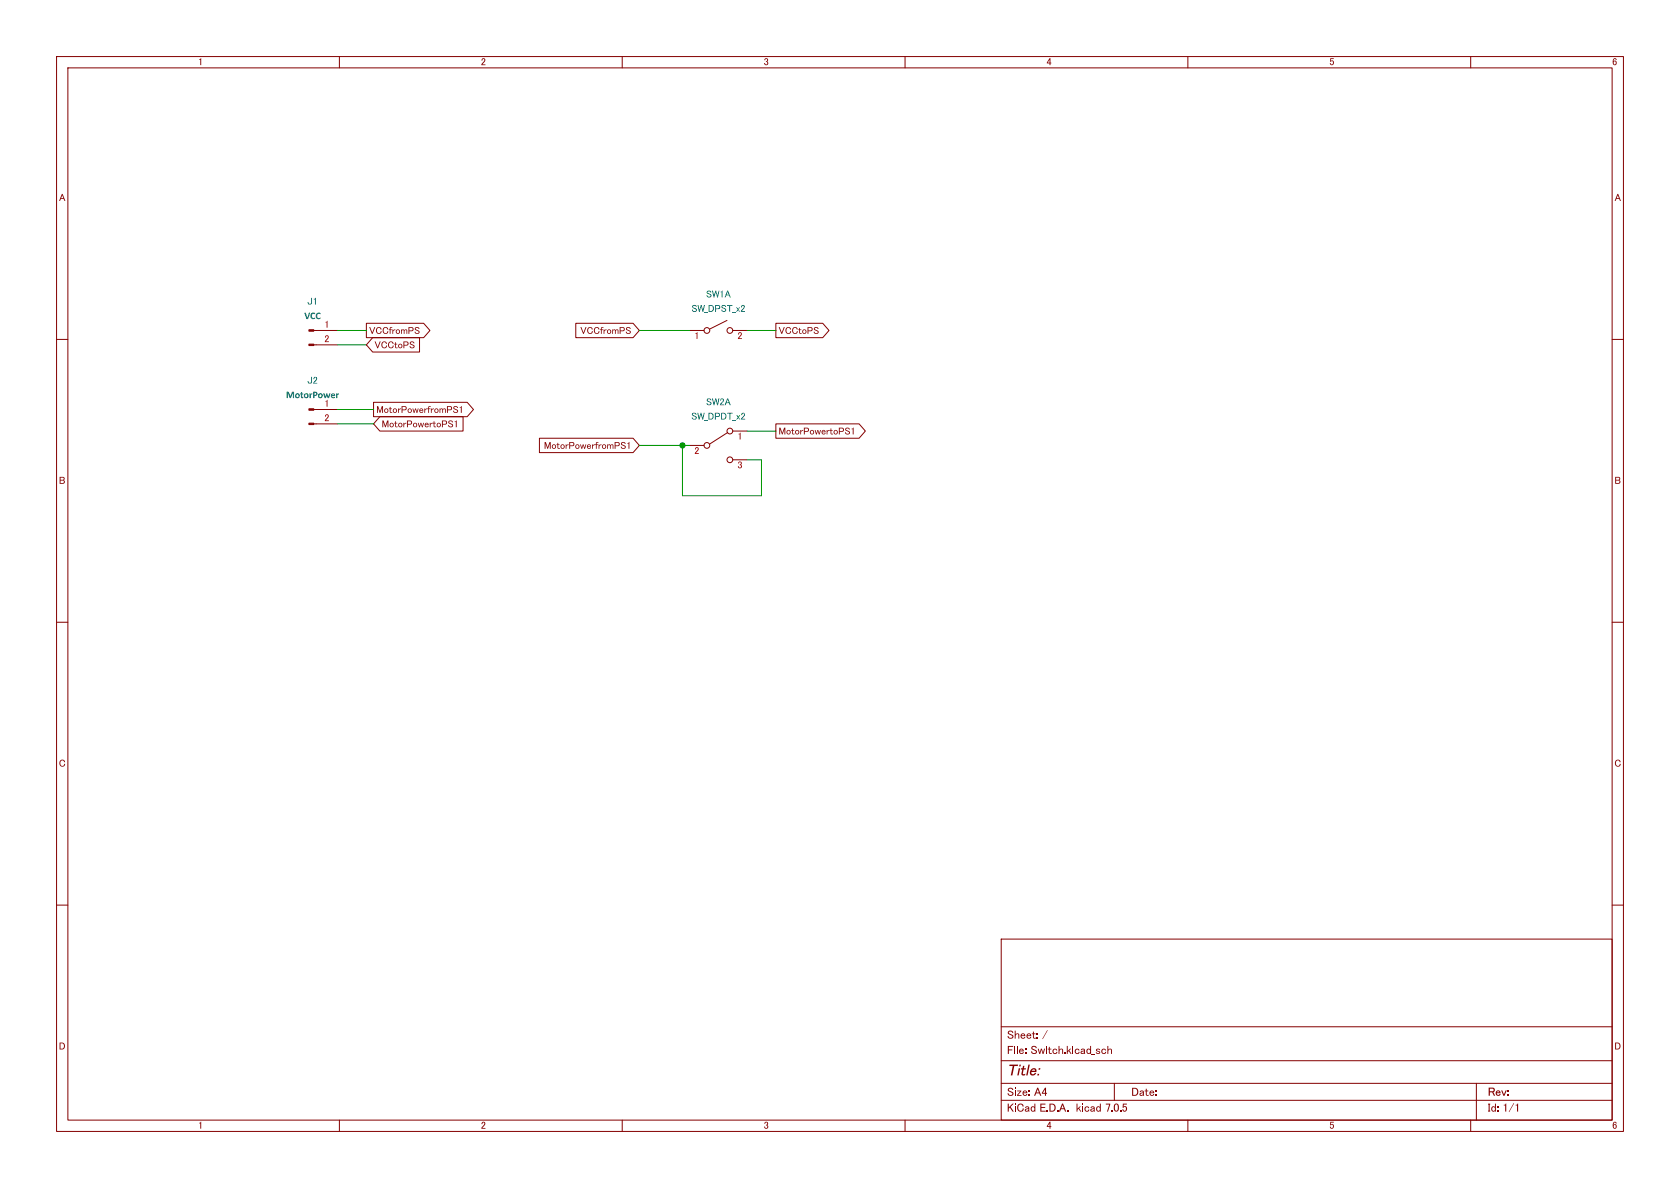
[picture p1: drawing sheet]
<svg xmlns="http://www.w3.org/2000/svg" width="297mm" height="210mm" viewBox="0 0 297 210" stroke-linecap="round" stroke-linejoin="round" font-family="sans-serif">
<g fill="none" stroke="#840000" stroke-width=".18">
<path d="M10 10h277v190h-277zM12 12h273v186h-273zM60 10v2M110 10v2M160 10v2M210 10v2M260 10v2M10 60h2M55.5 58.4h4.2M64.8 57.1h10.1l1.1 1.3-1.1 1.3h-10.1zM65.9 59.7h8.3v2.5h-8.3l-1.1-1.2zM101.8 57.1h10.1l1.1 1.3-1.1 1.3h-10.1z"/>
<path d="M121.9 58.4h2.6M128.5 56.6l-3 1.6M129.5 58.4h2.6M137.2 57.1h8.2l1.2 1.3-1.2 1.3h-8.2zM285 60h2M55.5 61h4.2M55.5 74.9h4.2M55.5 72.4h4.2M66 71.1h16.6l1.1 1.3-1.1 1.3h-16.6zM67.2 73.7h14.7v2.5h-14.7l-1.2-1.3zM95.4 77.5h16.5l1.1 1.2-1.1 1.3h-16.5zM121.9 78.7h2.6"/>
<path d="M128.7 76.5l-3.2 2M129.5 76.2h2.6M137.2 74.9h14.7l1.1 1.3-1.1 1.3h-14.7zM129.5 81.3h2.6M10 110h2M285 110h2M10 160h2M285 160h2M177 166h108v32h-108zM60 198v2M110 198v2M160 198v2"/>
<path d="M177 194.5h108M177 191.5h108M177 187.5h108M177 181.5h108M197 191.5v3M210 198v2M260 198v2M261 191.5v6.5"/>
<circle cx="125" cy="58.4" r=".51"/>
<circle cx="129" cy="58.4" r=".51"/>
<circle cx="125" cy="78.7" r=".51"/>
<circle cx="129" cy="76.2" r=".51"/>
<circle cx="129" cy="81.3" r=".51"/>
</g>
<g fill="#840000" stroke="#840000" stroke-width=".18">
<path d="M54.6 60.8h.9v.3h-.9z"/>
<path d="M54.6 58.3h.9v.2h-.9z"/>
<path d="M54.6 74.8h.9v.3h-.9z"/>
<path d="M54.6 72.3h.9v.2h-.9z"/>
</g>
<path d="M59.7 58.4h5.1M113 58.4h8.9M132.1 58.4h5.1M59.7 74.9h6.3M59.7 72.4h6.3M59.7 61h5.1M113 78.7h8.9M120.6 78.7v8.9h14v-6.3h-2.5M132.1 76.2h5.1" fill="none" stroke="#009600" stroke-width=".18"/>
<circle cx="120.6" cy="78.7" r=".46" fill="#009600" stroke="#009600" stroke-width=".18"/>
<text font-size="2.8" fill="#840000" x="178" y="190.7">Title:</text>
<g font-size="2.1" fill="#840000">
<text x="178" y="184.1">Sheet:/</text>
<text x="178" y="186.8">File:Switch.kicad_sch</text>
<text x="178" y="197">KiCadE.D.A. kicad7.0.5</text>
<text x="178" y="194.2">Size:A4</text>
<text x="200" y="194.2">Date:</text>
<text x="263" y="194.2">Rev:</text>
<text x="263" y="197">Id:1/1</text>
</g>
<g font-size="1.8" fill="#840000">
<text x="35" y="11.9">1</text>
<text x="85" y="11.9">2</text>
<text x="135" y="11.9">3</text>
<text x="185" y="11.9">4</text>
<text x="235" y="11.9">5</text>
<text x="285" y="11.9">6</text>
<text x="10.4" y="35.9">A</text>
<text x="285.4" y="35.9">A</text>
<text x="65.2" y="59.4">VCCfromPS</text>
<text x="102.6" y="59.4">VCCfromPS</text>
<text x="137.6" y="59.4">VCCtoPS</text>
<text x="66.2" y="61.9">VCCtoPS</text>
<text x="66.5" y="73.4">MotorPowerfromPS1</text>
<text x="67.5" y="75.9">MotorPowertoPS1</text>
<text x="137.6" y="77.2">MotorPowertoPS1</text>
<text x="96.2" y="79.7">MotorPowerfromPS1</text>
<text x="10.4" y="85.9">B</text>
<text x="285.4" y="85.9">B</text>
<text x="10.4" y="135.9">C</text>
<text x="285.4" y="135.9">C</text>
<text x="10.4" y="185.9">D</text>
<text x="285.4" y="185.9">D</text>
<text x="35" y="199.9">1</text>
<text x="85" y="199.9">2</text>
<text x="135" y="199.9">3</text>
<text x="185" y="199.9">4</text>
<text x="235" y="199.9">5</text>
<text x="285" y="199.9">6</text>
</g>
<g font-size="1.8" fill="#006464">
<text x="124.8" y="53">SW1A</text>
<text x="53.8" y="56.8">VCC</text>
<text x="54.3" y="54.2">J1</text>
<text x="122.2" y="55.5">SW_DPST_x2</text>
<text x="50.5" y="70.8">MotorPower</text>
<text x="54.3" y="68.2">J2</text>
<text x="122.2" y="74.6">SW_DPDT_x2</text>
<text x="124.8" y="72">SW2A</text>
</g>
<g font-size="1.8" fill="#a90000">
<text x="57.3" y="58.2">1</text>
<text x="57.3" y="60.7">2</text>
<text x="122.7" y="60.5">1</text>
<text x="130.4" y="60.5">2</text>
<text x="57.3" y="72.1">1</text>
<text x="57.3" y="74.7">2</text>
<text x="122.7" y="80.8">2</text>
<text x="130.4" y="78.2">1</text>
<text x="130.4" y="83.3">3</text>
</g>
</svg>
